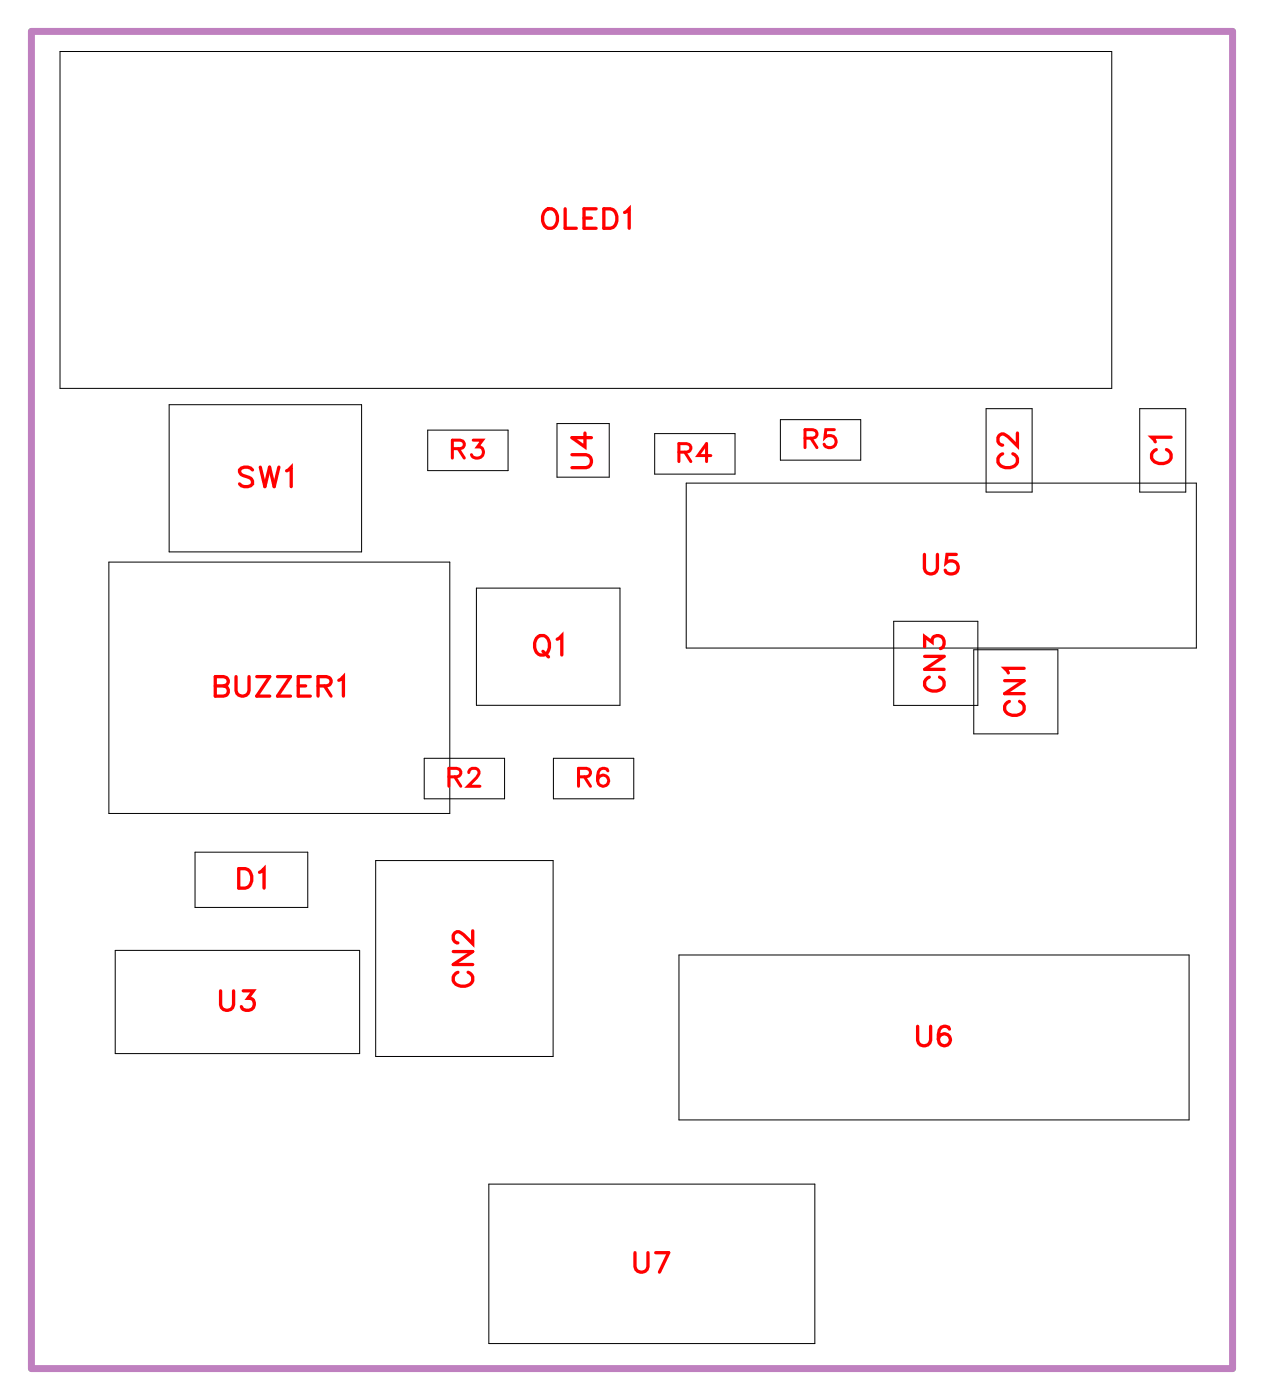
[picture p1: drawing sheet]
<svg xmlns="http://www.w3.org/2000/svg" width="46mm" height="51mm" viewBox="0 0 46 51" stroke-linecap="round" stroke-linejoin="round" font-family="sans-serif">
<path d="M1.1 1.1h43.7v48.7h-43.7z" fill="none" stroke="#bf80bf" stroke-width=".25"/>
<g fill="none" stroke="#000" stroke-width=".04">
<path d="M2.2 1.9h38.2v12.2h-38.2zM6.2 14.7h7v5.4h-7zM15.6 15.6h2.9v1.5h-2.9zM20.3 15.4h1.9v2h-1.9zM23.8 15.8h2.9v1.4h-2.9zM25 17.6h18.5v6h-18.5zM28.4 15.3h2.9v1.4h-2.9zM35.9 14.9h1.6v3h-1.6zM41.5 14.9h1.6v3h-1.6zM4 20.4h12.4v9.2h-12.4zM4.2 34.6h8.9v3.7h-8.9zM7.1 31h4.1v2h-4.1z"/>
<path d="M13.7 31.3h6.4v7.1h-6.4zM15.4 27.6h3v1.5h-3zM17.3 21.4h5.2v4.3h-5.2zM20.1 27.6h3v1.5h-3zM24.7 34.7h18.5v6h-18.5zM32.5 22.6h3.1v3.1h-3.1zM35.4 23.6h3.1v3.1h-3.1zM17.8 43.1h11.8v5.8h-11.8z"/>
</g>
<g fill="none" stroke="#f00" stroke-width=".12">
<path d="M9.2 17.1l-.2-.1-.3 .1 .1 .2 .3 .1 .1 .2-.2 .1-.3-.1M9.5 17l.1 .7 .2-.7 .2 .7 .1-.7M10.4 17.1l.2-.1v.7M19.8 7.7l.1-.1a.33 .33 0 0 1 .4 .4 .33 .33 0 0 1-.4 .3l-.2-.3zM20.6 7.6v.7h.4M20.8 16.5h.5l.2 .2-.1 .3h-.6M21.2 7.9h.3M21.3 15.8v.5l-.5-.4h.7M21.7 7.6h-.5v.7h.5M22 7.6h.2a.38 .38 0 0 1 .2 .3 .38 .38 0 0 1-.2 .4h-.2zM22.7 7.7l.2-.1v.7M36.5 16.5a.26 .26 0 0 0-.2 .3 .26 .26 0 0 0 .3 .2h.1a.26 .26 0 0 0 .3-.2 .26 .26 0 0 0-.2-.3"/>
<path d="M37 15.8v.4l-.3-.3-.3-.1-.1 .1v.2l.2 .1M42.1 16.4a.26 .26 0 0 0-.2 .3 .26 .26 0 0 0 .3 .2h.1a.26 .26 0 0 0 .3-.2 .26 .26 0 0 0-.2-.3M42.6 15.9h-.7l.1 .2M7.8 25h.5v.2l-.2 .1h-.3v-.7l.5 .1v.1l-.2 .2M8 36v.6l.2 .2 .3-.1v-.7M8.6 24.6v.5l.2 .2 .2-.1 .1-.6M8.7 31.6h.2a.38 .38 0 0 1 .3 .4 .38 .38 0 0 1-.3 .3h-.2zM8.8 36h.4l-.2 .3a.24 .24 0 0 1 .2 .4 .24 .24 0 0 1-.4-.1M9.3 24.6h.5l-.5 .7h.5M9.4 31.7l.2-.1v.7M10.1 24.6h.5l-.5 .7h.5M10.8 25h.3"/>
<path d="M11.3 24.6h-.5v.7h.5M11.6 25l.4-.1v-.2l-.4-.1v.7M11.8 25l.2 .3M12.3 24.7l.2-.1v.7M16.5 34.6h.7l-.7 .5h.7M16.7 35.4a.26 .26 0 0 0-.2 .3 .26 .26 0 0 0 .3 .2h.1a.26 .26 0 0 0 .3-.2 .26 .26 0 0 0-.2-.3M17.2 33.9v.4l-.3-.3-.3-.1-.1 .1v.2l.2 .1M19.5 23.2h.1a.33 .33 0 0 1 .4 .3 .33 .33 0 0 1-.4 .3l-.2-.2zM19.7 23.7l.3 .2M20.3 23.3l.1-.2v.7M33.4 37.3v.5l.2 .2 .2-.1v-.6M33.6 20.2v.5l.2 .2 .3-.1v-.6"/>
<path d="M33.6 23.5v-.3l.3 .2a.24 .24 0 0 1 .4-.2 .24 .24 0 0 1-.1 .4M33.6 23.9h.7l-.7 .4h.7M33.8 24.6a.26 .26 0 0 0-.2 .3 .26 .26 0 0 0 .3 .2h.2a.26 .26 0 0 0 .2-.2 .26 .26 0 0 0-.1-.3M34.5 37.4a.35 .35 0 0 0-.4 .2 .35 .35 0 0 0 .2 .4 .22 .22 0 0 0 .3-.2 .22 .22 0 0 0-.2-.2 .22 .22 0 0 0-.3 .2M34.8 20.2h-.4v.3a.25 .25 0 0 1 .4 0 .25 .25 0 0 1-.1 .3 .25 .25 0 0 1-.3-.1M36.5 24.8h.7l-.7 .4h.7M36.7 25.5a.26 .26 0 0 0-.2 .3 .26 .26 0 0 0 .3 .2h.2a.26 .26 0 0 0 .3-.2 .26 .26 0 0 0-.2-.3M37.2 24.3h-.7l.2 .2M23.1 45.6v.5l.2 .2 .2-.1 .1-.6M23.8 45.6h.5l-.3 .7"/>
</g>
<g fill="none" stroke="#f00" stroke-width=".11">
<path d="M16.5 16.3h.3l.1-.2-.4-.1v.7M16.7 16.3l.2 .4M17.2 16h.4l-.2 .3a.22 .22 0 0 1 .1 .3 .22 .22 0 0 1-.4-.1M24.7 16.4h.4v-.2l-.4-.1v.7M24.9 16.4l.2 .4M25.9 16.6h-.5l.3-.5v.7M29.3 15.9h.4v-.2l-.4-.1v.7M29.5 15.9l.2 .4M30.3 15.6h-.3v.3a.23 .23 0 0 1 .4 0 .23 .23 0 0 1-.1 .3 .23 .23 0 0 1-.3 0M16.3 28.3l.4-.1v-.2l-.4-.1v.7M16.5 28.3l.3 .3M17.1 28.1l.1-.2 .2 .2-.4 .5h.5"/>
<path d="M21 28.3l.4-.1v-.2l-.4-.1v.7M21.3 28.3l.2 .3M22.1 28a.32 .32 0 0 0-.4 .2 .32 .32 0 0 0 .2 .4 .2 .2 0 0 0 .2-.2 .2 .2 0 0 0-.1-.2 .2 .2 0 0 0-.3 .2"/>
</g>
<g font-size="1.2" fill="#fff">
<text x="19.7" y="8.6">OLED1</text>
<text x="8.7" y="18">SW1</text>
<text x="21.8" y="17.1" transform="rotate(-90 21.8 17.1)">U4</text>
<text x="37.3" y="17.1" transform="rotate(-90 37.3 17.1)">C2</text>
<text x="42.9" y="16.9" transform="rotate(-90 42.9 16.9)">C1</text>
<text x="33.6" y="21.2">U5</text>
<text x="7.8" y="25.6">BUZZER1</text>
<text x="19.4" y="24.1">Q1</text>
<text x="34.6" y="25.2" transform="rotate(-90 34.6 25.2)">CN3</text>
<text x="37.5" y="26.1" transform="rotate(-90 37.5 26.1)">CN1</text>
<text x="8.6" y="32.6">D1</text>
<text x="17.5" y="35.9" transform="rotate(-90 17.5 35.9)">CN2</text>
<text x="8" y="37">U3</text>
<text x="33.3" y="38.3">U6</text>
<text x="23" y="46.6">U7</text>
</g>
<g font-size="1.1" fill="#fff">
<text x="16.4" y="16.9">R3</text>
<text x="24.6" y="17.1">R4</text>
<text x="29.2" y="16.6">R5</text>
<text x="16.3" y="28.9">R2</text>
<text x="21" y="28.9">R6</text>
</g>
</svg>
